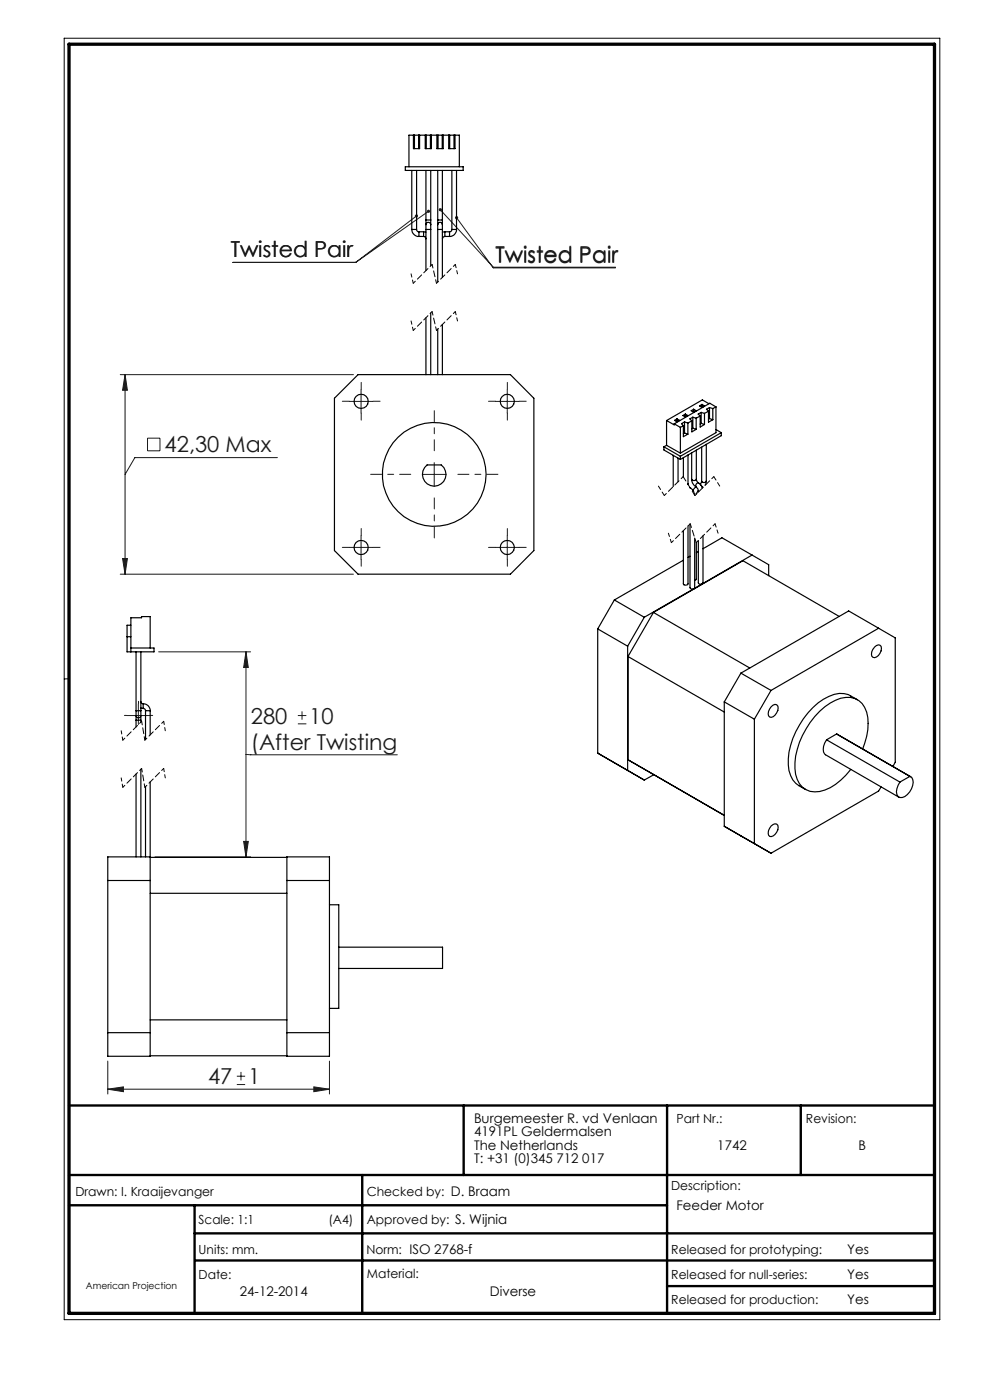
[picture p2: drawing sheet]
<svg xmlns="http://www.w3.org/2000/svg" width="210mm" height="297mm" viewBox="0 0 210 297" stroke-linecap="round" stroke-linejoin="round" font-family="sans-serif">
<path d="M13.6 8.1h185.8v271.9h-185.8zM14.6 144h-1" fill="none" stroke="#000" stroke-width=".21"/>
<path d="M14.6 234.5h183.6M98.4 234.5v14.8M141.5 234.5v44.1M169.9 234.5v14.8M14.6 249.3h183.6M14.6 255.7h126.9M41.3 255.7v22.9M76.8 249.3v29.3M41.3 261.7h156.9M41.4 267.4h156.8M141.5 272.8h56.7" fill="none" stroke="#000" stroke-width=".5"/>
<path d="M14.6 9.4h183.6v269.2h-183.6z" fill="none" stroke="#000" stroke-width=".7"/>
<g fill="none" stroke="#191924" stroke-width=".21">
<path d="M49.4 55.7h26.1M88.3 45.8l-12.8 9.9M90.9 44.8l-15.4 10.9M93.4 44.5l11.2 12.2h26M96.8 46.2l7.8 10.6h26M25.5 79.5h49.5M26.5 79.5l.5 3.3h-1zM26.5 79.5v42.3M31.3 93h2.6v2.6h-2.6zM58.8 97.1h-30.2l-2.1 3.5M74.1 85.2h5M76.6 82.7v4.9"/>
<path d="M92.1 98.1v5M105.1 85.2h5M107.6 82.7v4.9M26 118.5h1l-.5 3.3zM74.1 116.1h5M76.6 113.6v5M89.6 100.6h5M105.1 116.1h5M107.6 113.6v5M25.5 121.8h49.5M33.7 138.3h19.5M52.2 138.3l.5 3.3h-1z"/>
<path d="M52.2 138.3v43.5M26.9 151.8h5M29.4 149.3v4.4M63.2 153.6h1.8M63.2 151.8h1.8M64.1 150.9v1.8M51.7 178.5h1l-.5 3.3zM52.2 160.1h32.1M32.9 181.8h20.3M22.9 231.1l3.3-.5v1zM22.9 225.1v7M22.9 231.1h47"/>
<path d="M50.2 230.1h1.8M50.2 228.3h1.8M51.1 227.4v1.8M66.6 230.6l3.3 .5-3.3 .5zM69.9 225.1v7"/>
</g>
<path d="M97 58.1l-.4-2M87.7 70.1l-.5-2M87.7 60.1l-.5-2M97 68.1l-.4-2M26 157l-.3-2M35.1 155l-.4-2M26 167l-.3-2M35.1 165l-.4-2" fill="none" stroke="#000" stroke-width=".21" stroke-dasharray="1.3 .6" stroke-dashoffset=".6"/>
<path d="M91.7 56.1l-4 4M96.6 56.1l-4 4M91.7 66.1l-4 4M96.6 66.1l-4 4M144.9 101.1l-4 4M146.4 111.1l-4 4M151.4 101.1l-4 4M151.7 111.1l-4 4M30 153l-4 4M34.7 153l-4 4M30 163l-4 4M34.7 163l-4 4" fill="none" stroke="#000" stroke-width=".21" stroke-dasharray="1.3 .6" stroke-dashoffset=".7"/>
<path d="M92.6 70.1l-.9-4M92.6 60.1l-.9-4M142.4 115.1l-.6-2M152.3 113.1l-.6-2M30.7 157l-.7-4M30.7 167l-.7-4" fill="none" stroke="#000" stroke-width=".21" stroke-dasharray="1.3 .6" stroke-dashoffset=".5"/>
<path d="M140.9 105.1l-1.2-2M147.7 115.1l-1.3-4M152.7 103.1l-1.3-2" fill="none" stroke="#000" stroke-width=".21" stroke-dasharray="1.3 .6" stroke-dashoffset=".4"/>
<path d="M147.4 105.1l-2.5-4" fill="none" stroke="#000" stroke-width=".21" stroke-dasharray="1.3 .6" stroke-dashoffset=".2"/>
<g fill="none" stroke="#191924" stroke-width=".21" stroke-dasharray="15.2 1.3 1.3 1.3">
<path d="M74.1 85.1h-1.5M76.6 82.6v-1.5M76.6 87.6v1.5M79.1 85.1h1.5M105.1 85.1h-1.5M107.6 82.6v-1.5M107.6 87.6v1.5M110.1 85.1h1.5M74.1 116.1h-1.5M76.6 113.6v-1.5M76.6 118.6v1.5M79.1 116.1h1.5"/>
<path d="M105.1 116.1h-1.5M107.6 113.6v-1.5M107.6 118.6v1.5M110.1 116.1h1.5M26.9 151.8h-.5M29.4 149.3v-.5M31.9 151.8h.5"/>
</g>
<path d="M92.1 95.6v-8.5M87.1 100.6h-8.5M92.1 105.6v8.5M97.1 100.6h8.5" fill="none" stroke="#191924" stroke-width=".21" stroke-dasharray="15.2 1.3 1.3 1.3" stroke-dashoffset="12.9"/>
<path d="M147.6 104.7l-.4 .2" fill="none" stroke="#808080" stroke-width=".25"/>
<g fill="#191924">
<path d="M93.2 44.2a.34 .34 0 0 0 0 .6 .34 .34 0 0 0 .5-.2 .34 .34 0 0 0-.5-.4l.2 .3zM96.7 45.9a.35 .35 0 0 0 0 .6 .35 .35 0 0 0 .5-.3 .35 .35 0 0 0-.5-.3l.1 .3zM88 45.7a.35 .35 0 0 0 .4 .5 .35 .35 0 0 0 .2-.6l-.3 .2 .3-.2a.35 .35 0 0 0-.6 .1zM90.6 44.7a.33 .33 0 0 0 .3 .5 .34 .34 0 0 0 .3-.6l-.3 .2 .3-.2-.1-.1z"/>
<path d="M22.9 231.1l3.3-.5v1zM66.6 230.6l3.3 .5-3.3 .5zM51.7 178.5h1l-.5 3.3zM52.2 138.3l.5 3.3h-1zM26.5 79.5l.5 3.3h-1zM26 118.5h1l-.5 3.3z"/>
</g>
<g fill="none" stroke="#000" stroke-width=".25">
<path d="M86 35.4h12.2v.8h-12.2zM86.7 35.4v-6.7h10.7v6.7M87.3 36.2v12.5M87.7 28.7v2.8h1.3v-2.8M87.9 28.7v2.8M88.4 36.2v12.5M88.8 28.7v2.8M90.2 28.7v2.8h1.3v-2.8M90.3 36.2v10.5M90.4 28.7v2.8M91.3 28.7v2.8M91.4 36.2v10.5"/>
<path d="M92.7 28.7v2.8h1.3v-2.8M92.9 36.2v10.5M92.9 28.7v2.8M93.8 28.7v2.8M93.8 36.2v10.5M95.2 28.7v2.8h1.3v-2.8M95.4 28.7v2.8M95.8 36.2v12.5M96.3 28.7v2.8M96.8 36.2v12.5M87.3 48.7a1.51 1.51 0 0 0 1.6 1.5M87.3 48.7h1.1"/>
<path d="M88.4 48.7l.1 .3 .4 .2M88.9 49.2v1M88.9 49.2h1M88.9 50.2h1M89.9 50.2a.49 .49 0 0 1 .4 .5M89.9 49.2h.4M89.9 49.2v1M90.3 47.7v1M90.3 46.7v1M90.3 47.7a.51 .51 0 0 1 .6-.5 .51 .51 0 0 1 .5 .5M90.3 48.7h1.1M90.3 46.7h1.1"/>
<path d="M90.3 48.7v8.7M91.4 47.7v1M91.4 46.7v1M91.4 48.7v7.7M92.9 47.7v1M92.9 46.7v1M92.9 47.7a.49 .49 0 0 1 .4-.5 .49 .49 0 0 1 .5 .5M92.9 48.7h.9M92.9 46.7h.9M92.9 48.7v11.1M93.8 47.7v1M93.8 46.7v1"/>
<path d="M93.8 48.7v10.1M94.4 50.2l-.4 .1-.2 .4M94.4 49.2h-.6M94.4 49.2v1M94.4 49.2h1M94.4 50.2h1M95.4 49.2v1M95.8 48.7l-.1 .3-.3 .2M95.8 48.7h1M96.8 48.7a1.45 1.45 0 0 1-1.4 1.5M90.3 67.4v12.1M91.4 66.4v13.1"/>
<path d="M92.9 69.8v9.7M93.8 68.8v10.7M70.9 84.5l5.1-5h32.3l4.9 5v32.3l-4.9 5h-32.3l-5.1-5zM90.6 98.6h3a2.51 2.51 0 0 1 .3 3.7 2.51 2.51 0 0 1-3.7 0 2.51 2.51 0 0 1 .4-3.7zM140.8 94.8v.7l3.5 2M140.8 94.8l3.5 2M141.4 94.5l2.9 1.6M141.4 89.2v5.3M141.4 89.2l1.6 .9v-.2M141.4 94.5l-.6 .3M142.8 96.6v6.6M143 89.9l1.3 .8"/>
<path d="M143.1 89.2l.5-.3 .5 .3-.5 .3zM143.6 89.3l-.2 .1M143.6 89.3l.2 .1M143.6 88.9v.4M143.8 97.2v5M144.3 90.7v5.4M144.3 96.8v.7M144.9 88.2l.5-.4 .5 .4-.5 .2zM145 90.3v2.3l.9-.5M145 97.1v4.1M145 90.3l-.7 .4M145.2 89.5l.7 .2"/>
<path d="M145.2 89.5l-.6 .4 .4 .4M145.2 89.5v2.4M145.2 91.9l-.2 .1M145.2 91.9l.7 .2M145.4 88.3h-.2M145.4 88.3h.2M145.4 87.8v.5M145.9 89.7v2.4M145.9 96.5v6.2M146.6 87.1l.5-.3 .6 .3-.6 .3zM146.7 96.1v5.6M146.8 89.3v2.3l.9-.5"/>
<path d="M146.8 89.3l-.9 .4M147 88.5l-.7 .4 .5 .4M147 88.5l.7 .2M147 88.5v2.3M147 90.8l-.2 .2M147 90.8l.7 .3M147.1 87.2l-.1 .1M147.1 87.2l.2 .1M147.1 86.8v.4M147.7 88.7v2.4M147.7 95.5v6.2M148.4 86.1l.5-.3 .5 .3-.5 .3z"/>
<path d="M148.5 88.3l-.8 .4M148.5 88.3v2.3l.9-.5M148.7 87.5l.7 .2M148.7 87.5l-.6 .3 .4 .5M148.7 87.5v2.3M148.7 89.8l-.2 .2M148.7 89.8l.7 .3M148.8 94.9v7.2M148.9 86.2l-.2 .1M148.9 86.2l.2 .1M148.9 85.8v.4M149.4 87.7v2.4"/>
<path d="M149.8 94.3v7.8M150.3 87.2l-.9 .5M150.3 87.2v2.4l.9-.6M150.4 85.7l-1.4-.9-7.6 4.4M150.5 86.5l.7 .2M150.5 86.5l-.6 .3 .4 .4M150.5 86.5v2.3M150.5 88.8l-.2 .1M150.5 88.8l.7 .2M151.2 86.7v2.3M151.9 86.3l-1.3-.8-7.6 4.4M151.9 86.3l-.7 .4"/>
<path d="M151.9 86.3v5.5l-7.6 4.3M151.9 91.1l1.1 .7M153 91.8l-8.7 5M153 91.8v.6l-8.7 5.1M145 118.8l-14.7 8.5M145.9 102.7l.1 .1M145.9 111.6v12.3a.57 .57 0 0 1-.9 0v-11.3M145.9 102.7v.1M146.3 103.4l.1 .1M146.4 111.2v13.5l.2 .3 .6-.1M146.4 103.5h.1M146.4 118l-.5 .2"/>
<path d="M146.4 103.5a2.01 2.01 0 0 1 1 1.6M146.7 101.7a1.9 1.9 0 0 0 1 1.6M146.7 101.7a.57 .57 0 0 0 1 0M147.4 114.2v10.5l-.2 .2M147.7 103.3l.3 .3 .1 .5M147.7 103.3l-.7 .7M147.7 101.7l.1 .4 .4 .3M147.7 115.1v7.7l-.3 .3M148.1 104.2l-.4 .6M148.1 104.1l.1 .2M148.1 104.1v.3M148.1 117l-.4 .2"/>
<path d="M148.2 102.4l.4 .4 .4 .7M148.2 102.4a.58 .58 0 0 0-.5 .9M148.6 102.9l.4 .5M148.8 102.1l-.3 .6M148.8 102.1a.54 .54 0 0 0 .5 .3 .54 .54 0 0 0 .5-.3M149.1 113.7v9.9a.57 .57 0 0 1-1 0v-8.9M149.1 116.4l4-2.3 6.4 3.7M149.8 102.1l-.3 .9M159.5 117.8l-12.3 7.1M159.5 117.8l3.6 2v2.3M27 135.1h.8M27.8 132.6h-.8v5.7h5.7v-.8h-4.9"/>
<path d="M28.9 138.3v12.5M29.9 138.3v12.5M31.9 137.5v-6.7h-1.9v.3h-2.2v7.2M126.8 133.4v26.4l9.9 5.7 2-1.1M126.8 133.4l6.3 3.7M130.3 127.3l-3.5 6.1M130.3 127.3l6.4 3.6M133.1 137.1v26.3M133.2 139.3l20.4 11.8M133.2 139.3v21.9M136.7 130.9l-3.6 6.2M138.6 129.9l-5.4 9.4"/>
<path d="M138.6 129.9l20.4 11.8M138.6 129.9l19-10.9 20.4 11.8M147.2 124.9l-10.5 6M185.5 137.3l.4-.4h.8a1.49 1.49 0 0 1-.4 2.2l-.8 .4-.3-.1a1.46 1.46 0 0 1 .3-2.1zM186.4 133.3l-22.9 13.2M28.9 150.8v1M28.9 151.8v1M28.9 151.8a.51 .51 0 0 0 .5 .5 .51 .51 0 0 0 .5-.5M28.9 150.8h1M28.9 152.8h1M28.9 152.8v1.4M29.9 150.8v1"/>
<path d="M29.9 151.8v1M29.9 148.8l.1 .3 .4 .2M29.9 150.2l.5 .1M29.9 152.8v.4M30.4 150.3l.3 .1 .2 .4M30.4 149.3a1.45 1.45 0 0 1 1.5 1.5M30.4 149.3v1M30.9 150.8h1M30.9 150.8v6.1M31.9 150.8v5.1M153.6 148.9l6.4 3.7M153.6 148.9v26.4"/>
<path d="M157.2 142.8l22.8-13.2 9.9 5.7v26.4l-.5 .9M157.2 142.8l6.3 3.7M157.2 142.8l-3.6 6.1M160 152.6v26.4M163.5 146.5l-3.5 6.1M163.6 149.9l.4-.3 .7-.1a1.78 1.78 0 0 1-1.1 2.7l-.3-.1a1.49 1.49 0 0 1 .3-2.2zM175.3 156.9a2.35 2.35 0 0 0-.2 3.2l15.6 9M175.3 156.9l15.6 9M177.4 155.7l15.8 9.1M177.4 155.7l.2 .1M177.4 155.7l-2.1 1.2M181.9 148.4a5.3 5.3 0 0 0-6.1-.7 16.4 16.4 0 0 0-8.1 10.4 9.2 9.2 0 0 0 .5 7.3l.6 .8 2.1 1.3"/>
<path d="M183 158.9a11.3 11.3 0 0 0 .4-8.8 4.1 4.1 0 0 0-5.1-2 14.7 14.7 0 0 0-8.1 7.9 12.4 12.4 0 0 0-1.1 9.4 4.2 4.2 0 0 0 5.9 2.2 13.6 13.6 0 0 0 5.5-4.4M28.9 164.2v17.6M29.9 163.2v18.6M30.9 166.9v14.9M31.9 165.9v58.2h-9v-42.3h9M133.2 161.2l20.4 11.8M133.2 161.2l5.4 3.1M153.6 175.3l9.9 5.7M153.6 175.3l6.4 3.7M160 179l3.5 2M163.6 175.2l.8-.4h.3a1.46 1.46 0 0 1-.3 2.2l-.4 .3-.7 .1a1.54 1.54 0 0 1 .3-2.2zM186.9 166.9l-.5 .9-22.9 13.2"/>
<path d="M190.9 165.9l2.1-1.2a1.45 1.45 0 0 1 .6 1.9 3 3 0 0 1-2.7 2.6 1.4 1.4 0 0 1-.6-1.9zM22.9 186.8h9M31.9 189.5h29M31.9 181.9h29M60.9 186.8h9M60.9 181.8h9v42.3h-9zM69.9 191.9h2v22h-2M22.9 219.1h9M31.9 216.4h29M60.9 219.1h9M71.9 200.9h22v4.6h-22M31.9 224h29"/>
<circle cx="76.6" cy="85.1" r="1.51"/>
<circle cx="107.6" cy="85.1" r="1.5"/>
<circle cx="76.6" cy="116.2" r="1.51"/>
<circle cx="92.1" cy="100.6" r="11"/>
<circle cx="107.6" cy="116.1" r="1.5"/>
</g>
<g font-size="4.7" fill="#191924">
<text x="48.9" y="54.6">Twisted Pair</text>
<text x="105.1" y="55.6">Twisted Pair</text>
<text x="34.9" y="96">42,30 Max</text>
<text x="53.2" y="153.5">280</text>
<text x="65.6" y="153.5">10</text>
<text x="53.2" y="159.1">(After Twisting</text>
<text x="44.1" y="230">47</text>
<text x="52.7" y="230">1</text>
</g>
<g font-size="2.8">
<text x="100.5" y="238.2">Burgemeester R. vd Venlaan</text>
<text x="100.5" y="241.1">4191PL Geldermalsen</text>
<text x="100.5" y="243.9">The Netherlands</text>
<text x="152.2" y="243.9">1742</text>
<text x="182.1" y="243.9">B</text>
<text x="100.5" y="246.7">T: +31 (0)345 712 017</text>
<text x="143.5" y="256.7">Feeder Motor</text>
<text x="179.7" y="266">Yes</text>
<text x="50.9" y="275">24-12-2014</text>
<text x="103.9" y="275">Diverse</text>
<text x="179.7" y="271.4">Yes</text>
<text x="179.7" y="276.6">Yes</text>
</g>
<g font-size="2.7">
<text x="143.5" y="238.2">Part Nr.:</text>
<text x="171" y="238.2">Revision:</text>
<text x="16" y="253.7">Drawn: I. Kraaijevanger</text>
<text x="77.8" y="253.7">Checked by: D. Braam</text>
<text x="142.4" y="252.5">Description:</text>
<text x="42.1" y="259.7">Scale: 1:1</text>
<text x="69.7" y="259.7">(A4)</text>
<text x="77.8" y="259.7">Approved by: S. Wijnia</text>
<text x="42.1" y="266">Units: mm.</text>
<text x="77.7" y="266">Norm: ISO 2768-f</text>
<text x="142.4" y="266">Released for prototyping:</text>
<text x="42.1" y="271.3">Date:</text>
<text x="77.8" y="271">Material:</text>
<text x="142.4" y="271.3">Released for null-series:</text>
<text x="142.4" y="276.6">Released for production:</text>
</g>
<text font-size="2" x="18.2" y="273.4">American Projection</text>
</svg>
